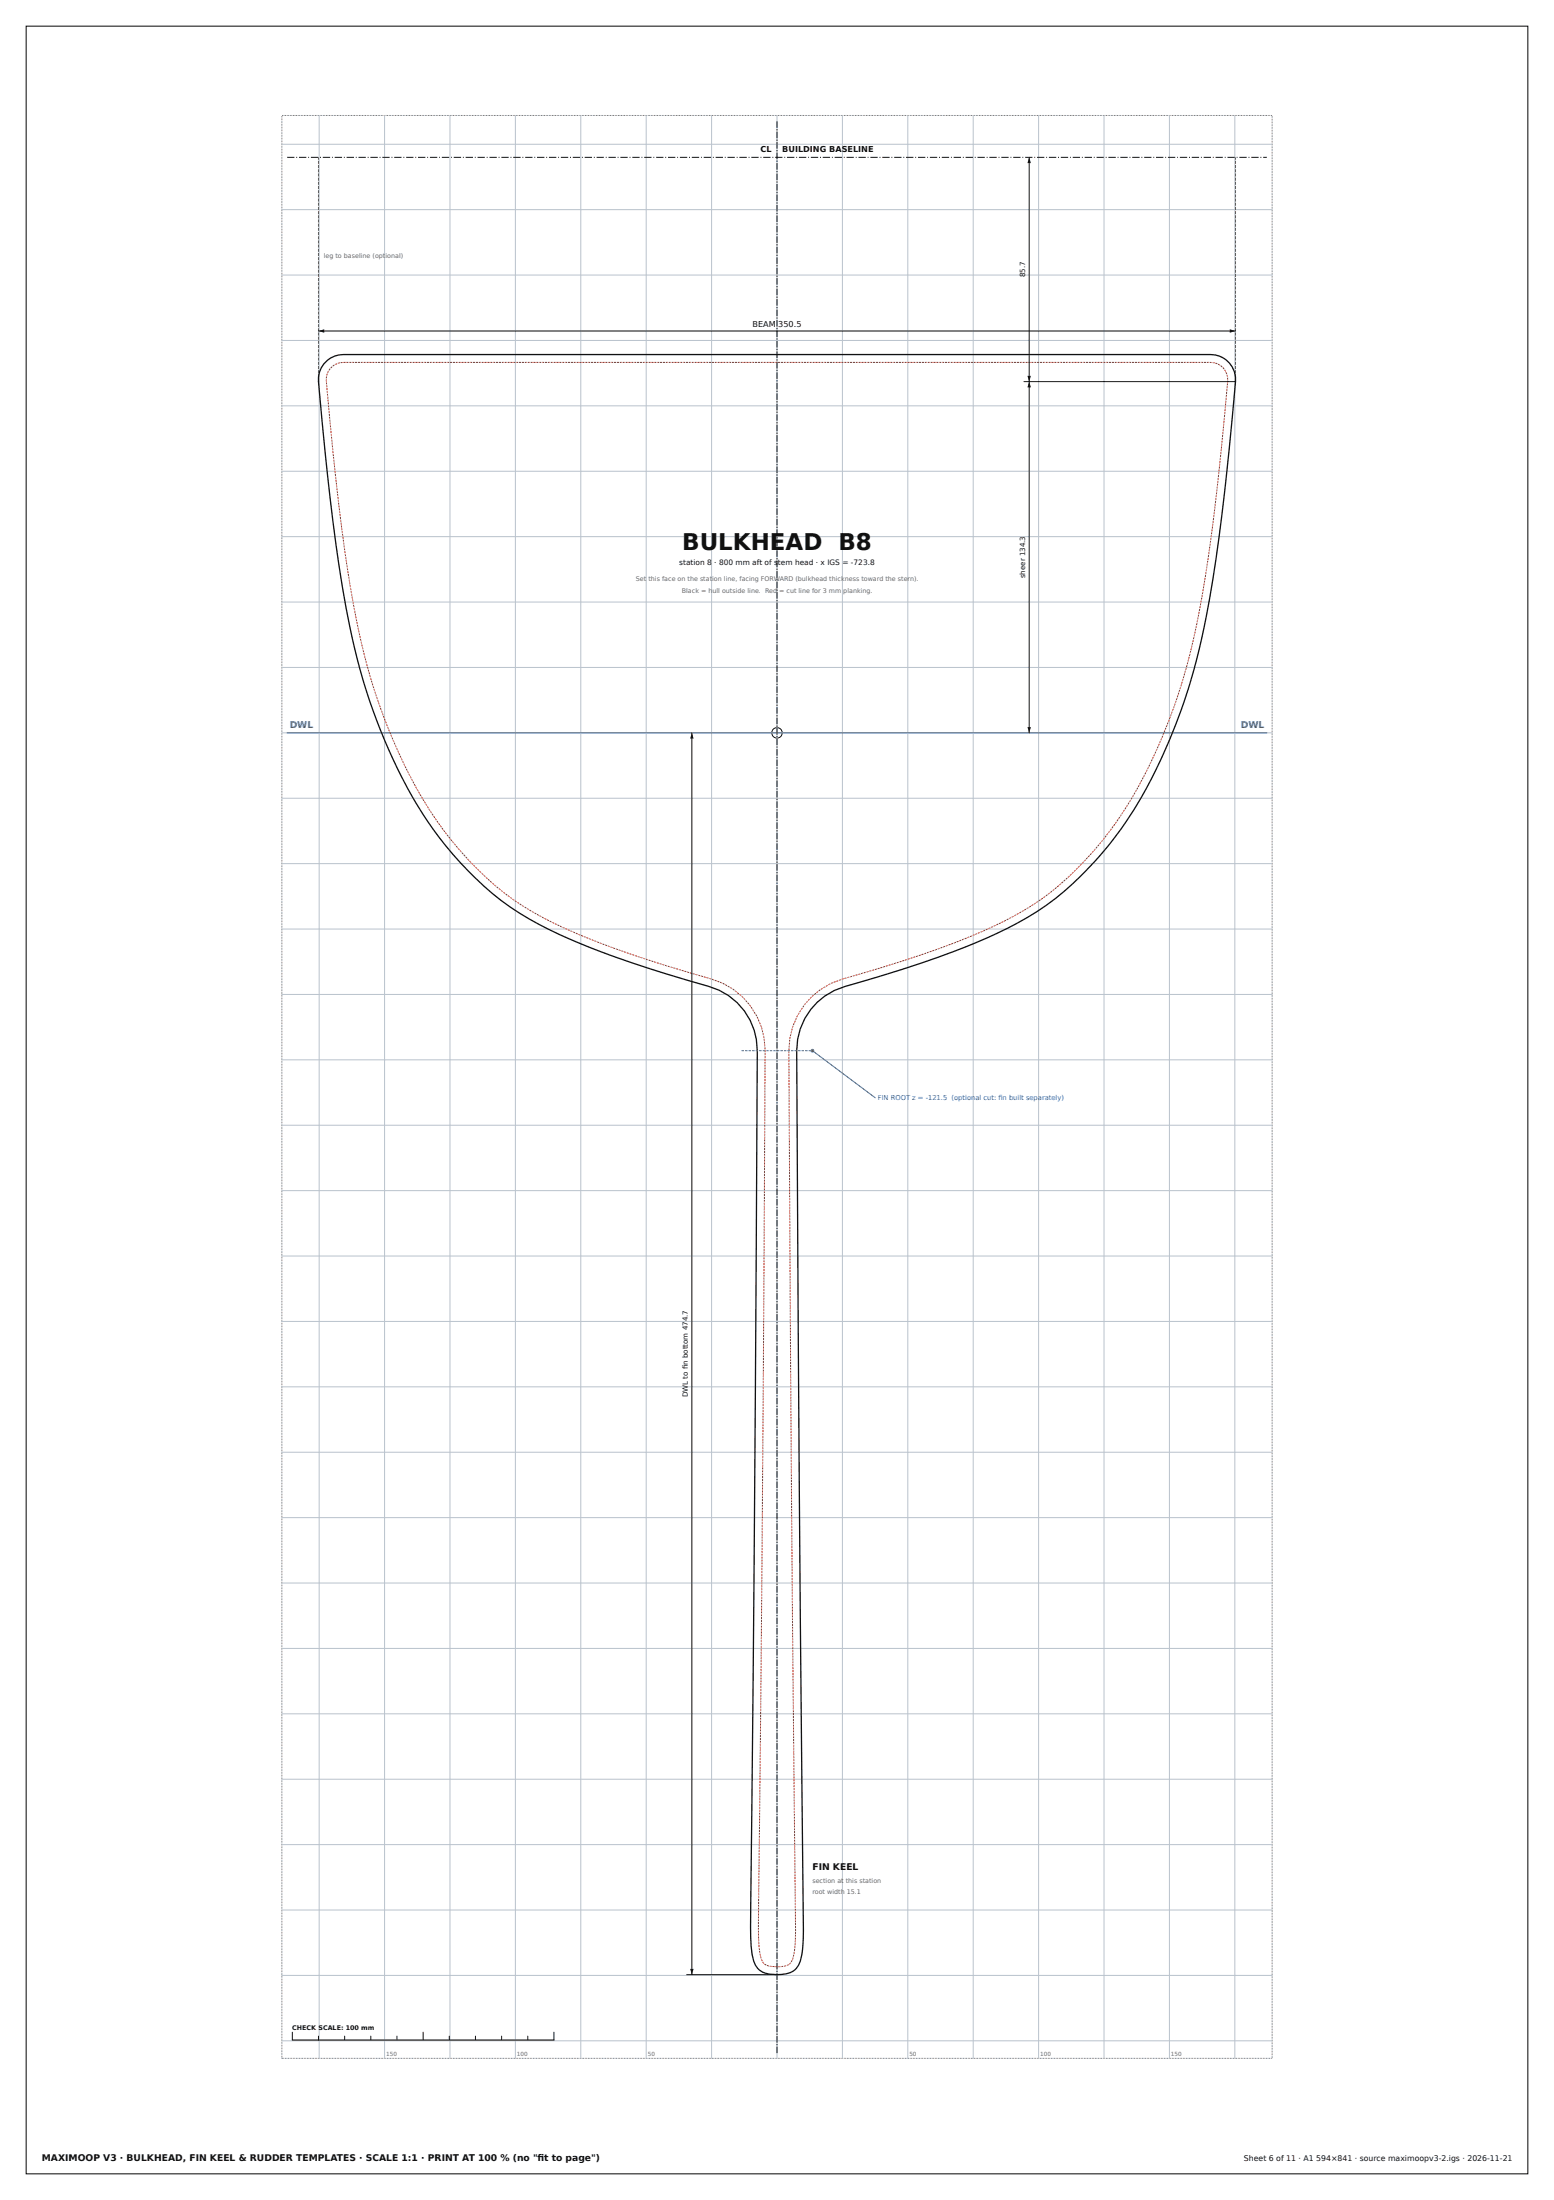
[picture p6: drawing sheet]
<svg xmlns="http://www.w3.org/2000/svg" width="594mm" height="841mm" viewBox="0 0 594 841" stroke-linecap="round" stroke-linejoin="round" font-family="sans-serif">
<path d="M10 10h574v821h-574z" fill="none" stroke="#111" stroke-width=".4"/>
<path d="M107.7 44.1h378.6v742.8h-378.6z" fill="none" stroke="#666" stroke-width=".38" stroke-dasharray=".3 .3" stroke-linecap="butt"/>
<circle cx="310.5" cy="401.6" r=".5" fill="#1f5fa8" stroke="#1f5fa8" stroke-width=".38"/>
<g fill="#111">
<path d="M263.8 752.7h1.3l-.6 2.2z"/>
<path d="M264.5 280.1l.6 2.2h-1.3z"/>
</g>
<circle cx="297" cy="280.1" r="2" fill="none" stroke="#111" stroke-width=".38"/>
<g fill="#111">
<path d="M121.7 126.5l2.2-.6v1.3z"/>
<path d="M470.1 125.9l2.2 .6-2.2 .7z"/>
<path d="M392.7 277.9h1.4l-.7 2.2z"/>
<path d="M393.4 145.9l.7 2.2h-1.4z"/>
<path d="M392.7 143.7h1.4l-.7 2.2z"/>
<path d="M393.4 60.1l.7 2.2h-1.4z"/>
</g>
<g fill="none" stroke="#b9c2cc" stroke-width=".38">
<path d="M107.7 55.1h378.6M122 44.1v742.8M147 44.1v742.8M172 44.1v742.8M197 44.1v742.8M222 44.1v742.8M247 44.1v742.8M272 44.1v742.8M297 44.1v742.8M322 44.1v742.8M347 44.1v742.8M372 44.1v742.8"/>
<path d="M397 44.1v742.8M422 44.1v742.8M447 44.1v742.8M472 44.1v742.8M107.7 80.1h378.6M107.7 105.1h378.6M107.7 130.1h378.6M107.7 155.1h378.6M107.7 180.1h378.6M107.7 205.1h378.6M107.7 230.1h378.6M107.7 255.1h378.6"/>
<path d="M107.7 280.1h378.6M107.7 305.1h378.6M107.7 330.1h378.6M107.7 355.1h378.6M107.7 380.1h378.6M107.7 405.1h378.6M107.7 430.1h378.6M107.7 455.1h378.6M107.7 480.1h378.6M107.7 505.1h378.6M107.7 530.1h378.6M107.7 555.1h378.6"/>
<path d="M107.7 580.1h378.6M107.7 605.1h378.6M107.7 630.1h378.6M107.7 655.1h378.6M107.7 680.1h378.6M107.7 705.1h378.6M107.7 730.1h378.6M107.7 755.1h378.6M107.7 780.1h378.6"/>
</g>
<path d="M297 784.9v-738.8" fill="none" stroke="#111" stroke-width=".38" stroke-dasharray="2.5 .5 .5 .5" stroke-linecap="butt"/>
<path d="M109.7 280.1h374.6M310.5 401.6l24 18" fill="none" stroke="#1f5fa8" stroke-width=".38"/>
<path d="M109.7 60.1h374.6" fill="none" stroke="#111" stroke-width=".38" stroke-dasharray="2.8 .7 .4 .7" stroke-linecap="butt"/>
<path d="M121.7 145.9v-85.8M472.3 145.9v-85.8" fill="none" stroke="#666" stroke-width=".38" stroke-dasharray="1.2 .4" stroke-linecap="butt"/>
<path d="M123.8 139.1a9.5 9.5 0 0 1 7.4-3.6h331.6a9.5 9.5 0 0 1 9.5 10.4 858.5 858.5 0 0 1-12.1 94 212.8 212.8 0 0 1-30.1 74.7 128.2 128.2 0 0 1-33.7 33.9 202.1 202.1 0 0 1-44.1 19.6l-25.5 7.9a26.7 26.7 0 0 0-19.1 13.3 25.5 25.5 0 0 0-3.2 12.4l1 166.3 1.6 170.1-.2 5.4a13 13 0 0 1-3 9.5 13.5 13.5 0 0 1-13.5 .2 8.8 8.8 0 0 1-2.9-6 118.4 118.4 0 0 1-.5-19.8l1.2-127.9 1.3-197.8a25.3 25.3 0 0 0-18.7-24.7 356.4 356.4 0 0 1-61.3-21.9 117.4 117.4 0 0 1-45.9-40.9 217.7 217.7 0 0 1-31.5-82.8 949.2 949.2 0 0 1-10.4-87.3l.8-2.8z" fill="none" stroke="#111" stroke-width=".5"/>
<path d="M124.7 145.8a6.5 6.5 0 0 1 6.7-7.3h331.3a6.5 6.5 0 0 1 6.6 7.3 855.3 855.3 0 0 1-12 93.4 209.8 209.8 0 0 1-29.6 73.6 125.2 125.2 0 0 1-32.9 33.1 199.2 199.2 0 0 1-43.4 19.4l-25.4 7.8a29.4 29.4 0 0 0-21.3 15.4 28 28 0 0 0-3.2 13.2l1 166.4 1.6 169.9-.2 5.3a10.4 10.4 0 0 1-2 7.4 11 11 0 0 1-9.6 .2 5.8 5.8 0 0 1-1.8-4.2 115.7 115.7 0 0 1-.5-19.2l1.2-127.9 1.3-198.2a28.3 28.3 0 0 0-20.9-27.2 353.8 353.8 0 0 1-60.8-21.7 114.4 114.4 0 0 1-44.7-40 214.7 214.7 0 0 1-31-81.6 971.6 971.6 0 0 1-10.4-85.1" fill="none" stroke="#c0392b" stroke-width=".38" stroke-dasharray=".8 .3" stroke-linecap="butt"/>
<path d="M283.5 401.6h27" fill="none" stroke="#1f5fa8" stroke-width=".38" stroke-dasharray=".9 .4" stroke-linecap="butt"/>
<g fill="none" stroke="#111" stroke-width=".38">
<path d="M393.4 60.1v220M121.7 126.5h350.6M391.4 145.9h80.9M264.5 280.1v474.8M262.5 754.9h34.5M111.7 776.9v3M121.7 778.4v1.5M131.7 778.4v1.5M141.7 778.4v1.5M151.7 778.4v1.5M161.7 776.9v3M171.7 778.4v1.5"/>
<path d="M181.7 778.4v1.5M191.7 778.4v1.5M201.7 778.4v1.5M211.7 776.9v3"/>
</g>
<path d="M111.7 779.9h100" fill="none" stroke="#111" stroke-width=".4"/>
<text font-size="8.8" fill="#111" x="260.8" y="210.1">BULKHEAD B8</text>
<g font-size="3.5" fill="#1f5fa8">
<text x="110.7" y="278.3">DWL</text>
<text x="474.2" y="278.3">DWL</text>
</g>
<g font-size="3.5" fill="#111">
<text x="310.5" y="714.9">FIN KEEL</text>
<text x="16" y="826">MAXIMOOP V3 · BULKHEAD, FIN KEEL &amp; RUDDER TEMPLATES · SCALE 1:1 · PRINT AT 100 % (no &quot;ft to page&quot;)</text>
<text x="205.4" y="826">i</text>
</g>
<g font-size="3.1" fill="#111">
<text x="290.7" y="58.2">CL</text>
<text x="299" y="58.2">BUILDING BASELINE</text>
<text x="287.6" y="125">BEAM 350.5</text>
</g>
<text font-size="3" fill="#111" x="475.5" y="826">Sheet 6 of 11 · A1 594×841 · source maximoopv3-2.igs · 2026-11-21</text>
<text font-size="2.8" fill="#111" x="259.7" y="216.1">station 8 · 800 mm aft of stem head · x IGS = -723.8</text>
<g font-size="2.7" fill="#111">
<text x="391.8" y="106" transform="rotate(-90 391.8 106)">85.7</text>
<text x="391.8" y="221.1" transform="rotate(-90 391.8 221.1)">sheer 134.3</text>
<text x="262.9" y="523.5" transform="rotate(-90 262.9 523.5)">i</text>
<text x="262.9" y="534.1" transform="rotate(-90 262.9 534.1)">DWL to fn bottom 474.7</text>
</g>
<g font-size="2.6" fill="#1f5fa8">
<text x="335.5" y="420.3">FIN ROOT z = -121.5 (optional cut: fn built separately)</text>
<text x="381.6" y="420.3">i</text>
</g>
<g font-size="2.4" fill="#666">
<text x="123.7" y="98.5">leg to baseline (optional)</text>
<text x="243.1" y="222.1">Set this face on the station line, facing FORWARD (bulkhead thickness toward the stern).</text>
<text x="260.6" y="226.6">Black = hull outside line. Red = cut line for 3 mm planking.</text>
<text x="310.5" y="719.9">section at this station</text>
<text x="310.5" y="723.9">root width 15.1</text>
</g>
<text font-size="2.4" fill="#111" x="111.7" y="775.9">CHECK SCALE: 100 mm</text>
<g font-size="2.2" fill="#666">
<text x="147.6" y="785.9">150</text>
<text x="197.6" y="785.9">100</text>
<text x="247.6" y="785.9">50</text>
<text x="347.6" y="785.9">50</text>
<text x="397.6" y="785.9">100</text>
<text x="447.6" y="785.9">150</text>
</g>
</svg>
